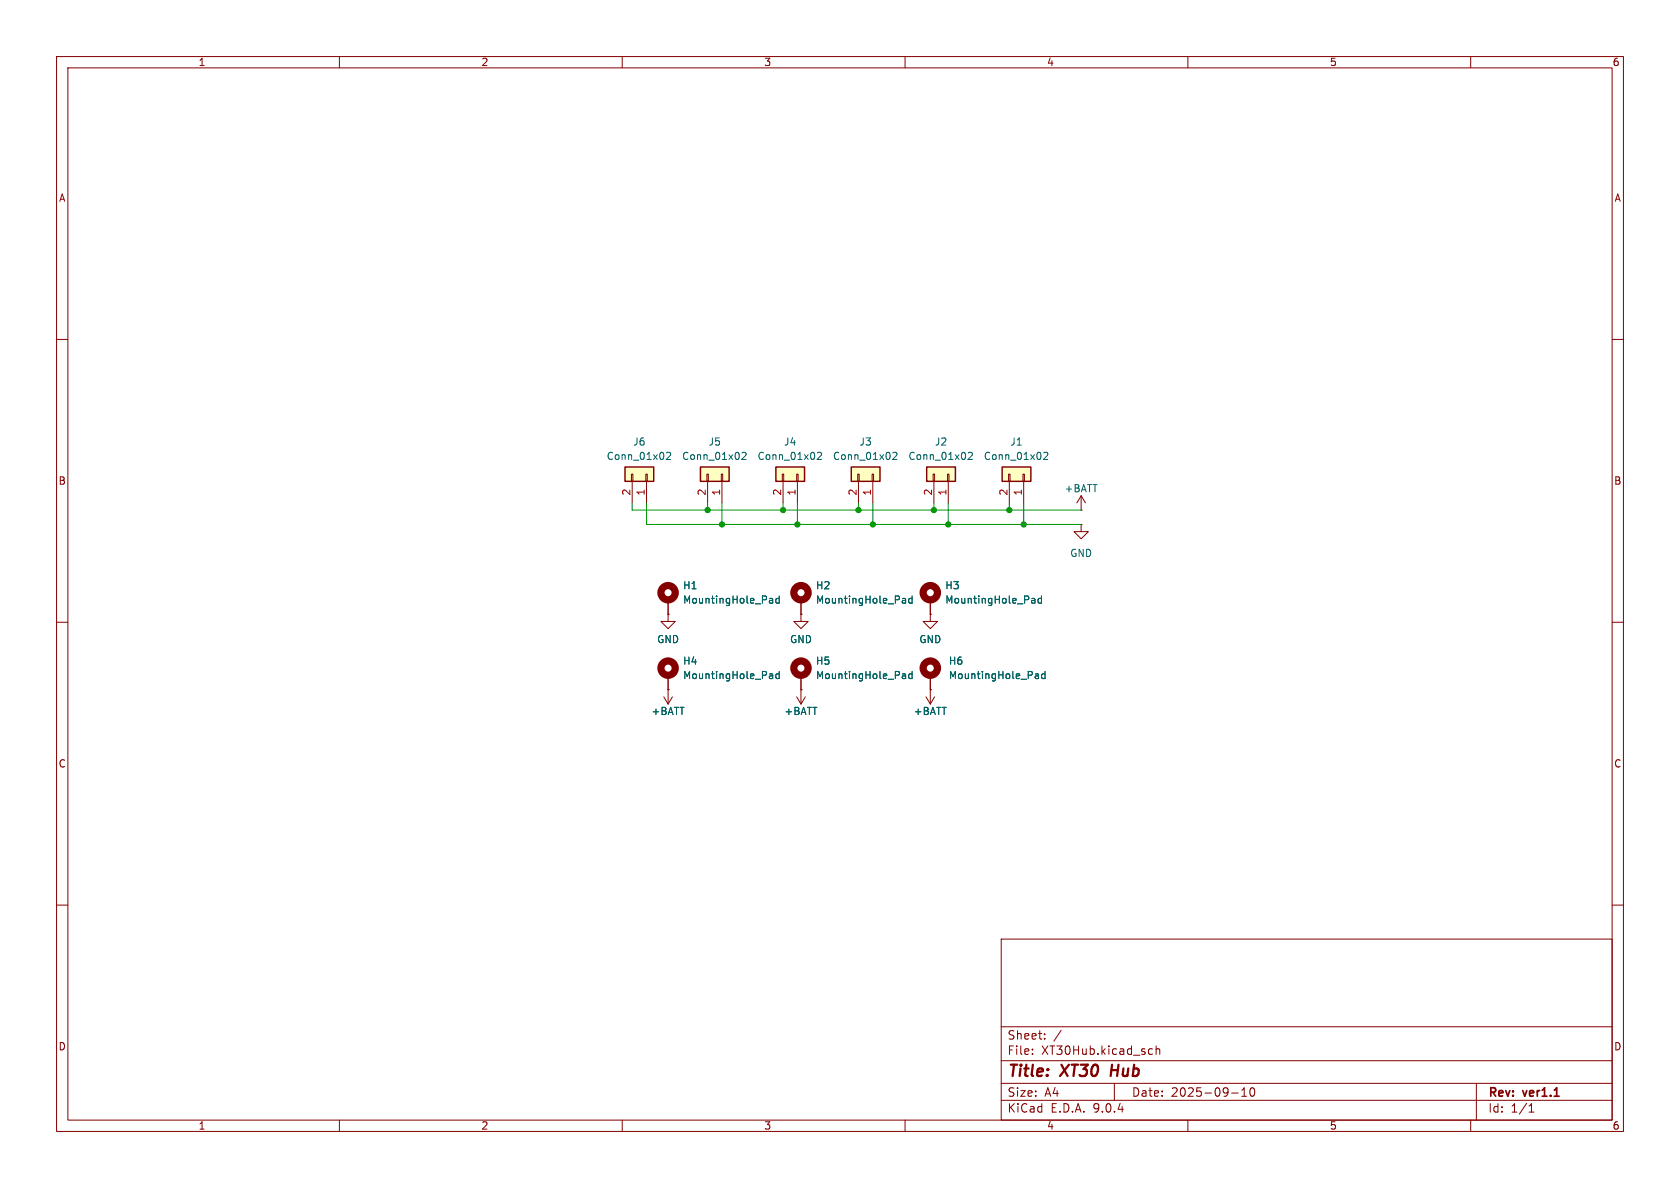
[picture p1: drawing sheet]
(kicad_sch
 (version 20250114)
 (generator "eeschema")
 (generator_version "9.0")
 (paper "A4")
 (title_block
  (title "XT30 Hub")
  (date "2025-09-10")
  (rev "ver1.1"))
 (lib_symbols
  (symbol "Connector_Generic:Conn_01x02"
   (pin_names
    (offset 1.016) (hide yes)) (exclude_from_sim no) (in_bom yes) (on_board yes)
   (property "Reference" "J" (at 0 2.54 0) (effects (font (size 1.27 1.27))))
   (property "Value" "Conn_01x02" (at 0 -5.08 0) (effects (font (size 1.27 1.27))))
   (property "Footprint" "" (at 0 0 0) (effects (font (size 1.27 1.27)) (hide yes)))
   (property "Datasheet" "~" (at 0 0 0) (effects (font (size 1.27 1.27)) (hide yes)))
   (property "Description" "Generic connector, single row, 01x02, script generated (kicad-library-utils/schlib/autogen/connector/)" (at 0 0 0) (effects (font (size 1.27 1.27)) (hide yes)))
   (symbol "Conn_01x02_1_1"
    (rectangle (start -1.27 1.27) (end 1.27 -3.81) (stroke (width 0.254) (type default)) (fill (type background)))
    (rectangle (start -1.27 0.127) (end 0 -0.127) (stroke (width 0.1524) (type default)) (fill (type none)))
    (rectangle (start -1.27 -2.413) (end 0 -2.667) (stroke (width 0.1524) (type default)) (fill (type none)))
    (pin passive line (at -5.08 0 0) (length 3.81) (name "Pin_1" (effects (font (size 1.27 1.27)))) (number "1" (effects (font (size 1.27 1.27)))))
    (pin passive line (at -5.08 -2.54 0) (length 3.81) (name "Pin_2" (effects (font (size 1.27 1.27)))) (number "2" (effects (font (size 1.27 1.27))))))
   (embedded_fonts no))
  (symbol "Mechanical:MountingHole_Pad"
   (pin_numbers (hide yes))
   (pin_names
    (offset 1.016) (hide yes)) (exclude_from_sim yes) (in_bom no) (on_board yes)
   (property "Reference" "H" (at 0 6.35 0) (effects (font (size 1.27 1.27))))
   (property "Value" "MountingHole_Pad" (at 0 4.445 0) (effects (font (size 1.27 1.27))))
   (property "Footprint" "" (at 0 0 0) (effects (font (size 1.27 1.27)) (hide yes)))
   (property "Datasheet" "~" (at 0 0 0) (effects (font (size 1.27 1.27)) (hide yes)))
   (property "Description" "Mounting Hole with connection" (at 0 0 0) (effects (font (size 1.27 1.27)) (hide yes)))
   (symbol "MountingHole_Pad_0_1"
    (circle (center 0 1.27) (radius 1.27) (stroke (width 1.27) (type default)) (fill (type none))))
   (symbol "MountingHole_Pad_1_1"
    (pin input line (at 0 -2.54 90) (length 2.54) (name "1" (effects (font (size 1.27 1.27)))) (number "1" (effects (font (size 1.27 1.27))))))
   (embedded_fonts no))
  (symbol "power:+BATT"
   (power)
   (pin_numbers (hide yes))
   (pin_names
    (offset 0) (hide yes)) (exclude_from_sim no) (in_bom yes) (on_board yes)
   (property "Reference" "#PWR" (at 0 -3.81 0) (effects (font (size 1.27 1.27)) (hide yes)))
   (property "Value" "+BATT" (at 0 3.556 0) (effects (font (size 1.27 1.27))))
   (property "Footprint" "" (at 0 0 0) (effects (font (size 1.27 1.27)) (hide yes)))
   (property "Datasheet" "" (at 0 0 0) (effects (font (size 1.27 1.27)) (hide yes)))
   (property "Description" "Power symbol creates a global label with name \"+BATT\"" (at 0 0 0) (effects (font (size 1.27 1.27)) (hide yes)))
   (symbol "+BATT_0_1"
    (polyline (pts (xy -0.762 1.27) (xy 0 2.54)) (stroke (width 0) (type default)) (fill (type none)))
    (polyline (pts (xy 0 2.54) (xy 0.762 1.27)) (stroke (width 0) (type default)) (fill (type none)))
    (polyline (pts (xy 0 0) (xy 0 2.54)) (stroke (width 0) (type default)) (fill (type none))))
   (symbol "+BATT_1_1"
    (pin power_in line (at 0 0 90) (length 0) (name "~" (effects (font (size 1.27 1.27)))) (number "1" (effects (font (size 1.27 1.27))))))
   (embedded_fonts no))
  (symbol "power:GND"
   (power)
   (pin_numbers (hide yes))
   (pin_names
    (offset 0) (hide yes)) (exclude_from_sim no) (in_bom yes) (on_board yes)
   (property "Reference" "#PWR" (at 0 -6.35 0) (effects (font (size 1.27 1.27)) (hide yes)))
   (property "Value" "GND" (at 0 -3.81 0) (effects (font (size 1.27 1.27))))
   (property "Footprint" "" (at 0 0 0) (effects (font (size 1.27 1.27)) (hide yes)))
   (property "Datasheet" "" (at 0 0 0) (effects (font (size 1.27 1.27)) (hide yes)))
   (property "Description" "Power symbol creates a global label with name \"GND\" , ground" (at 0 0 0) (effects (font (size 1.27 1.27)) (hide yes)))
   (symbol "GND_0_1"
    (polyline (pts (xy 0 0) (xy 0 -1.27) (xy 1.27 -1.27) (xy 0 -2.54) (xy -1.27 -1.27) (xy 0 -1.27)) (stroke (width 0) (type default)) (fill (type none))))
   (symbol "GND_1_1"
    (pin power_in line (at 0 0 270) (length 0) (name "~" (effects (font (size 1.27 1.27)))) (number "1" (effects (font (size 1.27 1.27))))))
   (embedded_fonts no)))
 (junction
  (at 151.765 90.17)
  (diameter 0)
  (color 0 0 0 0))
 (junction
  (at 140.97 92.71)
  (diameter 0)
  (color 0 0 0 0))
 (junction
  (at 180.975 92.71)
  (diameter 0)
  (color 0 0 0 0))
 (junction
  (at 125.095 90.17)
  (diameter 0)
  (color 0 0 0 0))
 (junction
  (at 167.64 92.71)
  (diameter 0)
  (color 0 0 0 0))
 (junction
  (at 127.635 92.71)
  (diameter 0)
  (color 0 0 0 0))
 (junction
  (at 178.435 90.17)
  (diameter 0)
  (color 0 0 0 0))
 (junction
  (at 165.1 90.17)
  (diameter 0)
  (color 0 0 0 0))
 (junction
  (at 138.43 90.17)
  (diameter 0)
  (color 0 0 0 0))
 (junction
  (at 154.305 92.71)
  (diameter 0)
  (color 0 0 0 0))
 (wire
  (pts (xy 178.435 88.9) (xy 178.435 90.17))
  (stroke (width 0) (type default)))
 (wire
  (pts (xy 114.3 92.71) (xy 127.635 92.71))
  (stroke (width 0) (type default)))
 (wire
  (pts (xy 154.305 88.9) (xy 154.305 92.71))
  (stroke (width 0) (type default)))
 (wire
  (pts (xy 191.135 90.17) (xy 178.435 90.17))
  (stroke (width 0) (type default)))
 (wire
  (pts (xy 154.305 92.71) (xy 167.64 92.71))
  (stroke (width 0) (type default)))
 (wire
  (pts (xy 125.095 90.17) (xy 138.43 90.17))
  (stroke (width 0) (type default)))
 (wire
  (pts (xy 127.635 92.71) (xy 140.97 92.71))
  (stroke (width 0) (type default)))
 (wire
  (pts (xy 111.76 88.9) (xy 111.76 90.17))
  (stroke (width 0) (type default)))
 (wire
  (pts (xy 151.765 90.17) (xy 151.765 88.9))
  (stroke (width 0) (type default)))
 (wire
  (pts (xy 140.97 92.71) (xy 154.305 92.71))
  (stroke (width 0) (type default)))
 (wire
  (pts (xy 165.1 90.17) (xy 178.435 90.17))
  (stroke (width 0) (type default)))
 (wire
  (pts (xy 127.635 88.9) (xy 127.635 92.71))
  (stroke (width 0) (type default)))
 (wire
  (pts (xy 140.97 88.9) (xy 140.97 92.71))
  (stroke (width 0) (type default)))
 (wire
  (pts (xy 125.095 88.9) (xy 125.095 90.17))
  (stroke (width 0) (type default)))
 (wire
  (pts (xy 138.43 90.17) (xy 138.43 88.9))
  (stroke (width 0) (type default)))
 (wire
  (pts (xy 191.135 92.71) (xy 180.975 92.71))
  (stroke (width 0) (type default)))
 (wire
  (pts (xy 165.1 90.17) (xy 165.1 88.9))
  (stroke (width 0) (type default)))
 (wire
  (pts (xy 114.3 88.9) (xy 114.3 92.71))
  (stroke (width 0) (type default)))
 (wire
  (pts (xy 138.43 90.17) (xy 151.765 90.17))
  (stroke (width 0) (type default)))
 (wire
  (pts (xy 111.76 90.17) (xy 125.095 90.17))
  (stroke (width 0) (type default)))
 (wire
  (pts (xy 151.765 90.17) (xy 165.1 90.17))
  (stroke (width 0) (type default)))
 (wire
  (pts (xy 167.64 92.71) (xy 180.975 92.71))
  (stroke (width 0) (type default)))
 (wire
  (pts (xy 167.64 88.9) (xy 167.64 92.71))
  (stroke (width 0) (type default)))
 (wire
  (pts (xy 180.975 88.9) (xy 180.975 92.71))
  (stroke (width 0) (type default)))
 (symbol
  (lib_id "Mechanical:MountingHole_Pad")
  (at 164.465 106.045 0)
  (unit 1)
  (exclude_from_sim no)
  (in_bom no)
  (on_board yes)
  (dnp no)
  (fields_autoplaced yes)
  (property "Reference" "H3" (at 167.005 103.5049 0) (effects (font (size 1.27 1.27)) (justify left)))
  (property "Value" "MountingHole_Pad" (at 167.005 106.0449 0) (effects (font (size 1.27 1.27)) (justify left)))
  (property "Footprint" "MountingHole:MountingHole_3.2mm_M3_Pad" (at 164.465 106.045 0) (effects (font (size 1.27 1.27)) (hide yes)))
  (property "Datasheet" "~" (at 164.465 106.045 0) (effects (font (size 1.27 1.27)) (hide yes)))
  (property "Description" "Mounting Hole with connection" (at 164.465 106.045 0) (effects (font (size 1.27 1.27)) (hide yes)))
  (pin "1"))
 (symbol
  (lib_id "Connector_Generic:Conn_01x02")
  (at 114.3 83.82 270)
  (mirror x)
  (unit 1)
  (exclude_from_sim no)
  (in_bom yes)
  (on_board yes)
  (dnp no)
  (property "Reference" "J6" (at 113.03 78.105 90) (effects (font (size 1.27 1.27))))
  (property "Value" "Conn_01x02" (at 113.03 80.645 90) (effects (font (size 1.27 1.27))))
  (property "Footprint" "Connector_AMASS:AMASS_XT30U-F_1x02_P5.0mm_Vertical" (at 114.3 83.82 0) (effects (font (size 1.27 1.27)) (hide yes)))
  (property "Datasheet" "~" (at 114.3 83.82 0) (effects (font (size 1.27 1.27)) (hide yes)))
  (property "Description" "Generic connector, single row, 01x02, script generated (kicad-library-utils/schlib/autogen/connector/)" (at 114.3 83.82 0) (effects (font (size 1.27 1.27)) (hide yes)))
  (pin "1")
  (pin "2"))
 (symbol
  (lib_id "power:+BATT")
  (at 164.465 121.92 180)
  (unit 1)
  (exclude_from_sim no)
  (in_bom yes)
  (on_board yes)
  (dnp no)
  (property "Reference" "#PWR08" (at 164.465 118.11 0) (effects (font (size 1.27 1.27)) (hide yes)))
  (property "Value" "+BATT" (at 164.465 125.73 0) (effects (font (size 1.27 1.27))))
  (property "Footprint" "" (at 164.465 121.92 0) (effects (font (size 1.27 1.27)) (hide yes)))
  (property "Datasheet" "" (at 164.465 121.92 0) (effects (font (size 1.27 1.27)) (hide yes)))
  (property "Description" "Power symbol creates a global label with name \"+BATT\"" (at 164.465 121.92 0) (effects (font (size 1.27 1.27)) (hide yes)))
  (pin "1"))
 (symbol
  (lib_id "Mechanical:MountingHole_Pad")
  (at 141.605 119.38 0)
  (unit 1)
  (exclude_from_sim no)
  (in_bom no)
  (on_board yes)
  (dnp no)
  (fields_autoplaced yes)
  (property "Reference" "H5" (at 144.145 116.8399 0) (effects (font (size 1.27 1.27)) (justify left)))
  (property "Value" "MountingHole_Pad" (at 144.145 119.3799 0) (effects (font (size 1.27 1.27)) (justify left)))
  (property "Footprint" "MountingHole:MountingHole_3.2mm_M3_Pad" (at 141.605 119.38 0) (effects (font (size 1.27 1.27)) (hide yes)))
  (property "Datasheet" "~" (at 141.605 119.38 0) (effects (font (size 1.27 1.27)) (hide yes)))
  (property "Description" "Mounting Hole with connection" (at 141.605 119.38 0) (effects (font (size 1.27 1.27)) (hide yes)))
  (pin "1"))
 (symbol
  (lib_id "Connector_Generic:Conn_01x02")
  (at 154.305 83.82 270)
  (mirror x)
  (unit 1)
  (exclude_from_sim no)
  (in_bom yes)
  (on_board yes)
  (dnp no)
  (property "Reference" "J3" (at 153.035 78.105 90) (effects (font (size 1.27 1.27))))
  (property "Value" "Conn_01x02" (at 153.035 80.645 90) (effects (font (size 1.27 1.27))))
  (property "Footprint" "Connector_AMASS:AMASS_XT30U-F_1x02_P5.0mm_Vertical" (at 154.305 83.82 0) (effects (font (size 1.27 1.27)) (hide yes)))
  (property "Datasheet" "~" (at 154.305 83.82 0) (effects (font (size 1.27 1.27)) (hide yes)))
  (property "Description" "Generic connector, single row, 01x02, script generated (kicad-library-utils/schlib/autogen/connector/)" (at 154.305 83.82 0) (effects (font (size 1.27 1.27)) (hide yes)))
  (pin "1")
  (pin "2"))
 (symbol
  (lib_id "power:+BATT")
  (at 141.605 121.92 180)
  (unit 1)
  (exclude_from_sim no)
  (in_bom yes)
  (on_board yes)
  (dnp no)
  (property "Reference" "#PWR07" (at 141.605 118.11 0) (effects (font (size 1.27 1.27)) (hide yes)))
  (property "Value" "+BATT" (at 141.605 125.73 0) (effects (font (size 1.27 1.27))))
  (property "Footprint" "" (at 141.605 121.92 0) (effects (font (size 1.27 1.27)) (hide yes)))
  (property "Datasheet" "" (at 141.605 121.92 0) (effects (font (size 1.27 1.27)) (hide yes)))
  (property "Description" "Power symbol creates a global label with name \"+BATT\"" (at 141.605 121.92 0) (effects (font (size 1.27 1.27)) (hide yes)))
  (pin "1"))
 (symbol
  (lib_id "Mechanical:MountingHole_Pad")
  (at 118.11 106.045 0)
  (unit 1)
  (exclude_from_sim no)
  (in_bom no)
  (on_board yes)
  (dnp no)
  (fields_autoplaced yes)
  (property "Reference" "H1" (at 120.65 103.5049 0) (effects (font (size 1.27 1.27)) (justify left)))
  (property "Value" "MountingHole_Pad" (at 120.65 106.0449 0) (effects (font (size 1.27 1.27)) (justify left)))
  (property "Footprint" "MountingHole:MountingHole_3.2mm_M3_Pad" (at 118.11 106.045 0) (effects (font (size 1.27 1.27)) (hide yes)))
  (property "Datasheet" "~" (at 118.11 106.045 0) (effects (font (size 1.27 1.27)) (hide yes)))
  (property "Description" "Mounting Hole with connection" (at 118.11 106.045 0) (effects (font (size 1.27 1.27)) (hide yes)))
  (pin "1"))
 (symbol
  (lib_id "Mechanical:MountingHole_Pad")
  (at 118.11 119.38 0)
  (unit 1)
  (exclude_from_sim no)
  (in_bom no)
  (on_board yes)
  (dnp no)
  (fields_autoplaced yes)
  (property "Reference" "H4" (at 120.65 116.8399 0) (effects (font (size 1.27 1.27)) (justify left)))
  (property "Value" "MountingHole_Pad" (at 120.65 119.3799 0) (effects (font (size 1.27 1.27)) (justify left)))
  (property "Footprint" "MountingHole:MountingHole_3.2mm_M3_Pad" (at 118.11 119.38 0) (effects (font (size 1.27 1.27)) (hide yes)))
  (property "Datasheet" "~" (at 118.11 119.38 0) (effects (font (size 1.27 1.27)) (hide yes)))
  (property "Description" "Mounting Hole with connection" (at 118.11 119.38 0) (effects (font (size 1.27 1.27)) (hide yes)))
  (pin "1"))
 (symbol
  (lib_id "Connector_Generic:Conn_01x02")
  (at 180.975 83.82 270)
  (mirror x)
  (unit 1)
  (exclude_from_sim no)
  (in_bom yes)
  (on_board yes)
  (dnp no)
  (property "Reference" "J1" (at 179.705 78.105 90) (effects (font (size 1.27 1.27))))
  (property "Value" "Conn_01x02" (at 179.705 80.645 90) (effects (font (size 1.27 1.27))))
  (property "Footprint" "Connector_AMASS:AMASS_XT30U-M_1x02_P5.0mm_Vertical" (at 180.975 83.82 0) (effects (font (size 1.27 1.27)) (hide yes)))
  (property "Datasheet" "~" (at 180.975 83.82 0) (effects (font (size 1.27 1.27)) (hide yes)))
  (property "Description" "Generic connector, single row, 01x02, script generated (kicad-library-utils/schlib/autogen/connector/)" (at 180.975 83.82 0) (effects (font (size 1.27 1.27)) (hide yes)))
  (pin "1")
  (pin "2"))
 (symbol
  (lib_id "Connector_Generic:Conn_01x02")
  (at 140.97 83.82 270)
  (mirror x)
  (unit 1)
  (exclude_from_sim no)
  (in_bom yes)
  (on_board yes)
  (dnp no)
  (property "Reference" "J4" (at 139.7 78.105 90) (effects (font (size 1.27 1.27))))
  (property "Value" "Conn_01x02" (at 139.7 80.645 90) (effects (font (size 1.27 1.27))))
  (property "Footprint" "Connector_AMASS:AMASS_XT30U-F_1x02_P5.0mm_Vertical" (at 140.97 83.82 0) (effects (font (size 1.27 1.27)) (hide yes)))
  (property "Datasheet" "~" (at 140.97 83.82 0) (effects (font (size 1.27 1.27)) (hide yes)))
  (property "Description" "Generic connector, single row, 01x02, script generated (kicad-library-utils/schlib/autogen/connector/)" (at 140.97 83.82 0) (effects (font (size 1.27 1.27)) (hide yes)))
  (pin "1")
  (pin "2"))
 (symbol
  (lib_id "Connector_Generic:Conn_01x02")
  (at 167.64 83.82 270)
  (mirror x)
  (unit 1)
  (exclude_from_sim no)
  (in_bom yes)
  (on_board yes)
  (dnp no)
  (property "Reference" "J2" (at 166.37 78.105 90) (effects (font (size 1.27 1.27))))
  (property "Value" "Conn_01x02" (at 166.37 80.645 90) (effects (font (size 1.27 1.27))))
  (property "Footprint" "Connector_AMASS:AMASS_XT30U-F_1x02_P5.0mm_Vertical" (at 167.64 83.82 0) (effects (font (size 1.27 1.27)) (hide yes)))
  (property "Datasheet" "~" (at 167.64 83.82 0) (effects (font (size 1.27 1.27)) (hide yes)))
  (property "Description" "Generic connector, single row, 01x02, script generated (kicad-library-utils/schlib/autogen/connector/)" (at 167.64 83.82 0) (effects (font (size 1.27 1.27)) (hide yes)))
  (pin "1")
  (pin "2"))
 (symbol
  (lib_id "power:GND")
  (at 118.11 108.585 0)
  (unit 1)
  (exclude_from_sim no)
  (in_bom yes)
  (on_board yes)
  (dnp no)
  (fields_autoplaced yes)
  (property "Reference" "#PWR01" (at 118.11 114.935 0) (effects (font (size 1.27 1.27)) (hide yes)))
  (property "Value" "GND" (at 118.11 113.03 0) (effects (font (size 1.27 1.27))))
  (property "Footprint" "" (at 118.11 108.585 0) (effects (font (size 1.27 1.27)) (hide yes)))
  (property "Datasheet" "" (at 118.11 108.585 0) (effects (font (size 1.27 1.27)) (hide yes)))
  (property "Description" "Power symbol creates a global label with name \"GND\" , ground" (at 118.11 108.585 0) (effects (font (size 1.27 1.27)) (hide yes)))
  (pin "1"))
 (symbol
  (lib_id "power:GND")
  (at 164.465 108.585 0)
  (unit 1)
  (exclude_from_sim no)
  (in_bom yes)
  (on_board yes)
  (dnp no)
  (fields_autoplaced yes)
  (property "Reference" "#PWR03" (at 164.465 114.935 0) (effects (font (size 1.27 1.27)) (hide yes)))
  (property "Value" "GND" (at 164.465 113.03 0) (effects (font (size 1.27 1.27))))
  (property "Footprint" "" (at 164.465 108.585 0) (effects (font (size 1.27 1.27)) (hide yes)))
  (property "Datasheet" "" (at 164.465 108.585 0) (effects (font (size 1.27 1.27)) (hide yes)))
  (property "Description" "Power symbol creates a global label with name \"GND\" , ground" (at 164.465 108.585 0) (effects (font (size 1.27 1.27)) (hide yes)))
  (pin "1"))
 (symbol
  (lib_id "power:+BATT")
  (at 191.135 90.17 0)
  (unit 1)
  (exclude_from_sim no)
  (in_bom yes)
  (on_board yes)
  (dnp no)
  (property "Reference" "#PWR05" (at 191.135 93.98 0) (effects (font (size 1.27 1.27)) (hide yes)))
  (property "Value" "+BATT" (at 191.135 86.36 0) (effects (font (size 1.27 1.27))))
  (property "Footprint" "" (at 191.135 90.17 0) (effects (font (size 1.27 1.27)) (hide yes)))
  (property "Datasheet" "" (at 191.135 90.17 0) (effects (font (size 1.27 1.27)) (hide yes)))
  (property "Description" "Power symbol creates a global label with name \"+BATT\"" (at 191.135 90.17 0) (effects (font (size 1.27 1.27)) (hide yes)))
  (pin "1"))
 (symbol
  (lib_id "power:GND")
  (at 191.135 92.71 0)
  (unit 1)
  (exclude_from_sim no)
  (in_bom yes)
  (on_board yes)
  (dnp no)
  (fields_autoplaced yes)
  (property "Reference" "#PWR04" (at 191.135 99.06 0) (effects (font (size 1.27 1.27)) (hide yes)))
  (property "Value" "GND" (at 191.135 97.79 0) (effects (font (size 1.27 1.27))))
  (property "Footprint" "" (at 191.135 92.71 0) (effects (font (size 1.27 1.27)) (hide yes)))
  (property "Datasheet" "" (at 191.135 92.71 0) (effects (font (size 1.27 1.27)) (hide yes)))
  (property "Description" "Power symbol creates a global label with name \"GND\" , ground" (at 191.135 92.71 0) (effects (font (size 1.27 1.27)) (hide yes)))
  (pin "1"))
 (symbol
  (lib_id "Mechanical:MountingHole_Pad")
  (at 141.605 106.045 0)
  (unit 1)
  (exclude_from_sim no)
  (in_bom no)
  (on_board yes)
  (dnp no)
  (fields_autoplaced yes)
  (property "Reference" "H2" (at 144.145 103.5049 0) (effects (font (size 1.27 1.27)) (justify left)))
  (property "Value" "MountingHole_Pad" (at 144.145 106.0449 0) (effects (font (size 1.27 1.27)) (justify left)))
  (property "Footprint" "MountingHole:MountingHole_3.2mm_M3_Pad" (at 141.605 106.045 0) (effects (font (size 1.27 1.27)) (hide yes)))
  (property "Datasheet" "~" (at 141.605 106.045 0) (effects (font (size 1.27 1.27)) (hide yes)))
  (property "Description" "Mounting Hole with connection" (at 141.605 106.045 0) (effects (font (size 1.27 1.27)) (hide yes)))
  (pin "1"))
 (symbol
  (lib_id "Mechanical:MountingHole_Pad")
  (at 164.465 119.38 0)
  (unit 1)
  (exclude_from_sim no)
  (in_bom no)
  (on_board yes)
  (dnp no)
  (fields_autoplaced yes)
  (property "Reference" "H6" (at 167.64 116.8399 0) (effects (font (size 1.27 1.27)) (justify left)))
  (property "Value" "MountingHole_Pad" (at 167.64 119.3799 0) (effects (font (size 1.27 1.27)) (justify left)))
  (property "Footprint" "MountingHole:MountingHole_3.2mm_M3_Pad" (at 164.465 119.38 0) (effects (font (size 1.27 1.27)) (hide yes)))
  (property "Datasheet" "~" (at 164.465 119.38 0) (effects (font (size 1.27 1.27)) (hide yes)))
  (property "Description" "Mounting Hole with connection" (at 164.465 119.38 0) (effects (font (size 1.27 1.27)) (hide yes)))
  (pin "1"))
 (symbol
  (lib_id "power:GND")
  (at 141.605 108.585 0)
  (unit 1)
  (exclude_from_sim no)
  (in_bom yes)
  (on_board yes)
  (dnp no)
  (fields_autoplaced yes)
  (property "Reference" "#PWR02" (at 141.605 114.935 0) (effects (font (size 1.27 1.27)) (hide yes)))
  (property "Value" "GND" (at 141.605 113.03 0) (effects (font (size 1.27 1.27))))
  (property "Footprint" "" (at 141.605 108.585 0) (effects (font (size 1.27 1.27)) (hide yes)))
  (property "Datasheet" "" (at 141.605 108.585 0) (effects (font (size 1.27 1.27)) (hide yes)))
  (property "Description" "Power symbol creates a global label with name \"GND\" , ground" (at 141.605 108.585 0) (effects (font (size 1.27 1.27)) (hide yes)))
  (pin "1"))
 (symbol
  (lib_id "Connector_Generic:Conn_01x02")
  (at 127.635 83.82 270)
  (mirror x)
  (unit 1)
  (exclude_from_sim no)
  (in_bom yes)
  (on_board yes)
  (dnp no)
  (property "Reference" "J5" (at 126.365 78.105 90) (effects (font (size 1.27 1.27))))
  (property "Value" "Conn_01x02" (at 126.365 80.645 90) (effects (font (size 1.27 1.27))))
  (property "Footprint" "Connector_AMASS:AMASS_XT30U-F_1x02_P5.0mm_Vertical" (at 127.635 83.82 0) (effects (font (size 1.27 1.27)) (hide yes)))
  (property "Datasheet" "~" (at 127.635 83.82 0) (effects (font (size 1.27 1.27)) (hide yes)))
  (property "Description" "Generic connector, single row, 01x02, script generated (kicad-library-utils/schlib/autogen/connector/)" (at 127.635 83.82 0) (effects (font (size 1.27 1.27)) (hide yes)))
  (pin "1")
  (pin "2"))
 (symbol
  (lib_id "power:+BATT")
  (at 118.11 121.92 180)
  (unit 1)
  (exclude_from_sim no)
  (in_bom yes)
  (on_board yes)
  (dnp no)
  (property "Reference" "#PWR06" (at 118.11 118.11 0) (effects (font (size 1.27 1.27)) (hide yes)))
  (property "Value" "+BATT" (at 118.11 125.73 0) (effects (font (size 1.27 1.27))))
  (property "Footprint" "" (at 118.11 121.92 0) (effects (font (size 1.27 1.27)) (hide yes)))
  (property "Datasheet" "" (at 118.11 121.92 0) (effects (font (size 1.27 1.27)) (hide yes)))
  (property "Description" "Power symbol creates a global label with name \"+BATT\"" (at 118.11 121.92 0) (effects (font (size 1.27 1.27)) (hide yes)))
  (pin "1"))
 (sheet_instances
  (path ""
   (page "1")))
 (embedded_fonts no))
